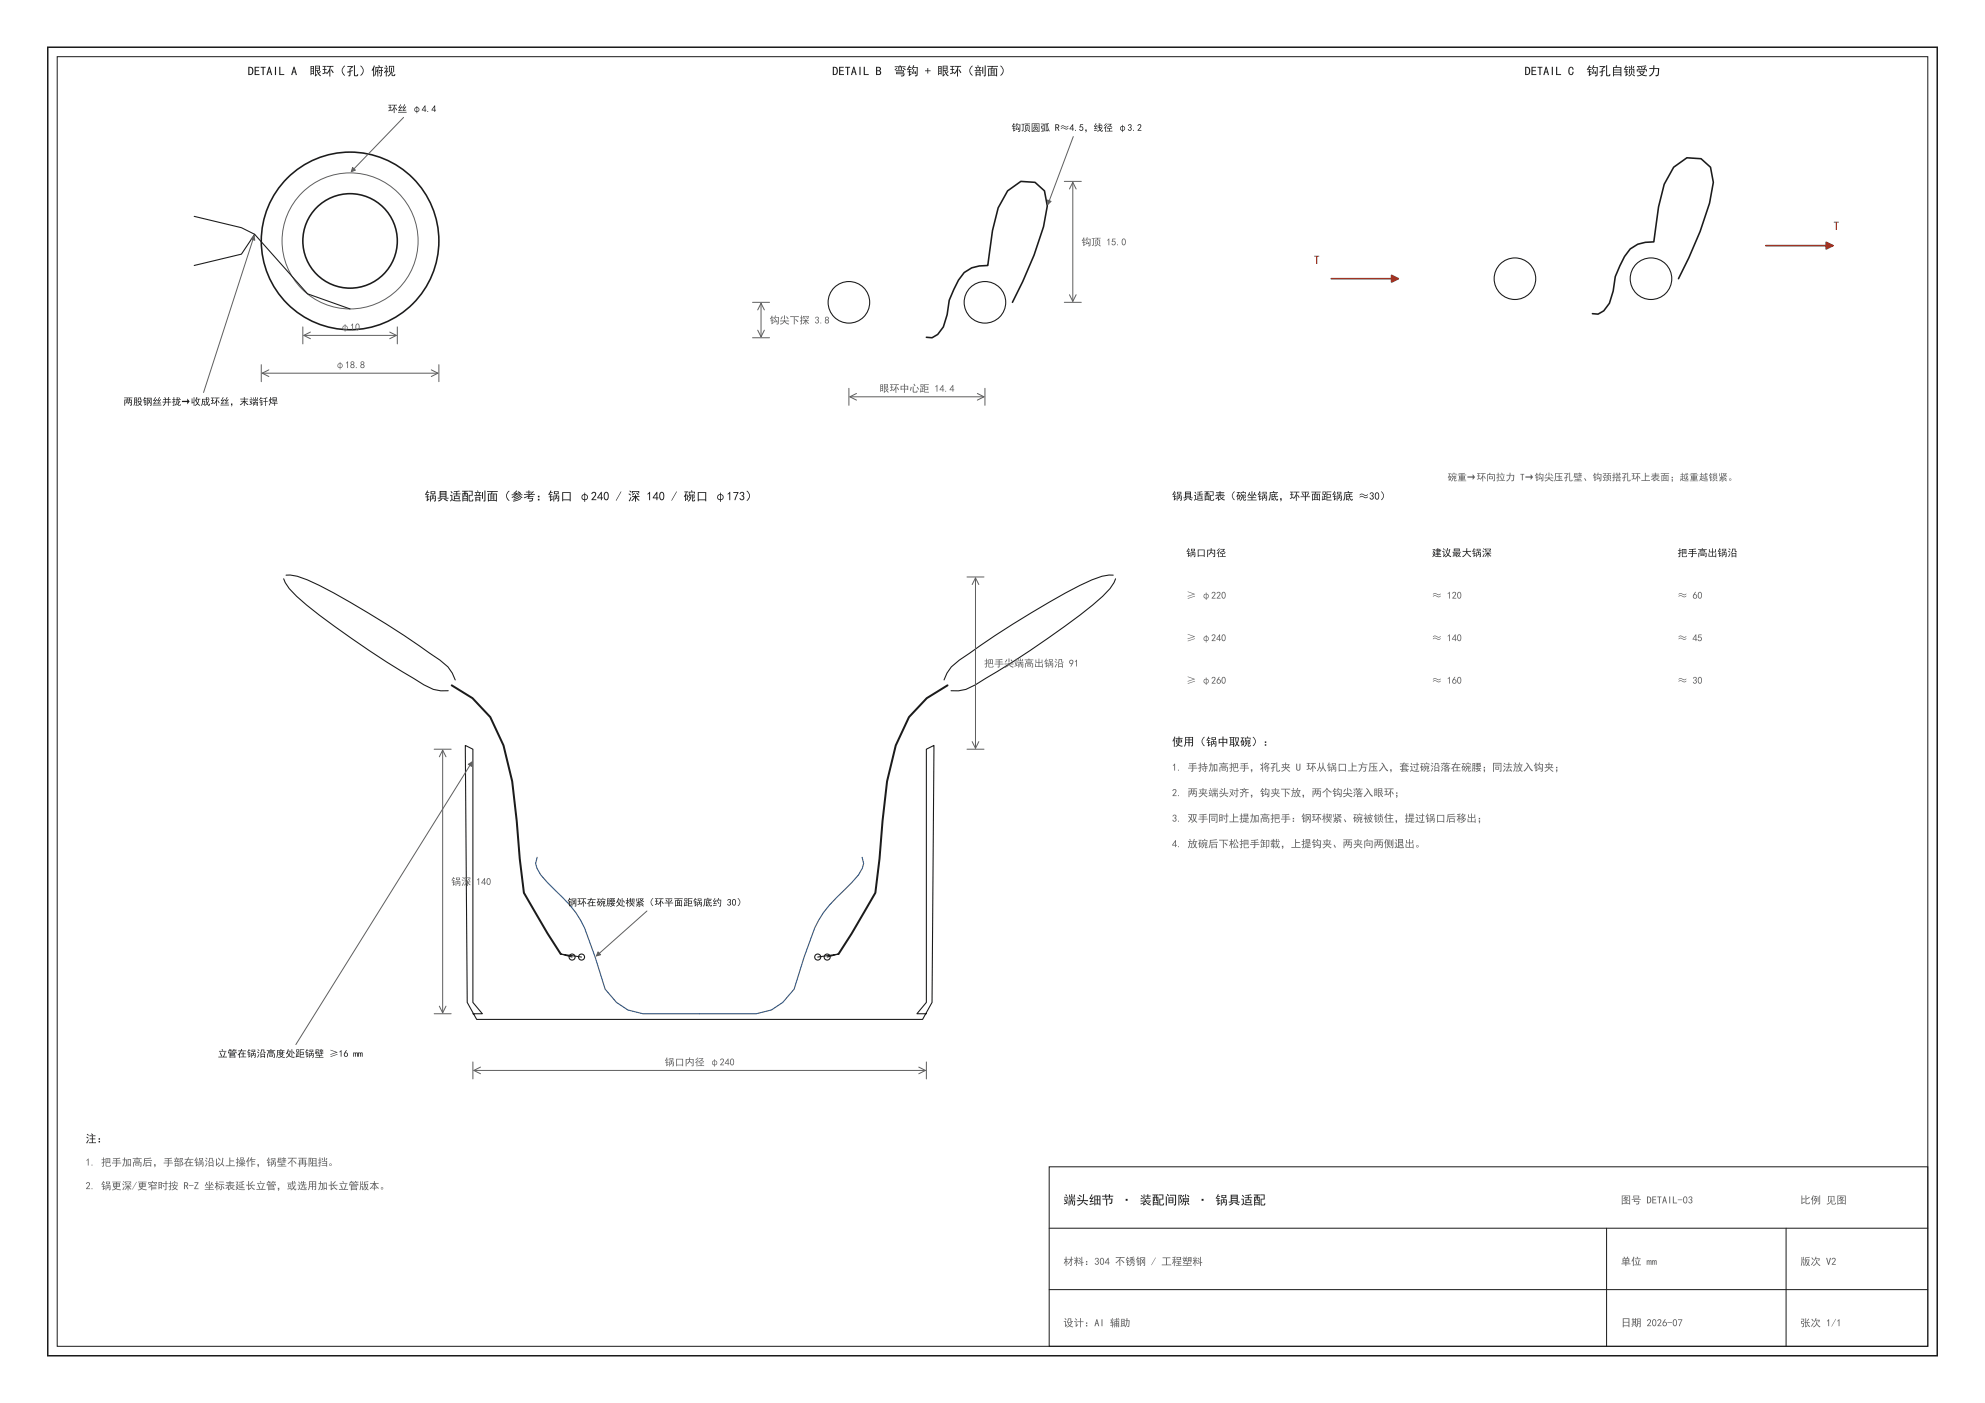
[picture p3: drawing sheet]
<svg xmlns="http://www.w3.org/2000/svg" width="420mm" height="297mm" viewBox="0 0 420 297" stroke-linecap="round" stroke-linejoin="round" font-family="sans-serif">
<path d="M10.1 10h399.9v276.9h-399.9z" fill="none" stroke="#1b1b1b" stroke-width=".32"/>
<path d="M12.1 12h395.9v272.9h-395.9zM222.1 246.9h185.9v38h-185.9z" fill="none" stroke="#1b1b1b" stroke-width=".21"/>
<g fill="none" stroke="#1b1b1b" stroke-width=".34">
<circle cx="74.1" cy="51" r="10"/>
<circle cx="74.1" cy="51" r="18.8"/>
</g>
<circle cx="74.1" cy="51" r="14.4" fill="none" stroke="#5f5f5f" stroke-width=".21"/>
<g fill="#fff" stroke="#1b1b1b" stroke-width=".23">
<circle cx="179.7" cy="64" r="4.4"/>
<circle cx="208.5" cy="64" r="4.4"/>
<circle cx="320.6" cy="59" r="4.4"/>
<circle cx="349.4" cy="59" r="4.4"/>
<circle cx="123.1" cy="202.5" r=".64"/>
<circle cx="121.1" cy="202.5" r=".64"/>
<circle cx="173.1" cy="202.5" r=".64"/>
<circle cx="175.1" cy="202.5" r=".64"/>
</g>
<path d="M222.1 259.9h185.9M340 259.9v25M378 259.9v25M222.1 272.9h185.9" fill="none" stroke="#1b1b1b" stroke-width=".21"/>
<path d="M41.1 56.2l10-2.4 2.8-4.2 11.2 12.6 9 3.2M41.1 45.8l10 2.4 2.8 1.4M60 122.5l.4 .8a27 27 0 0 0 7.2 6.9l3.2 2.4a226.2 226.2 0 0 0 18.9 12.3l2 1 1.6 .3h1.6M60.5 121.7h.9a27 27 0 0 1 9.2 3.8l3.5 2a226.2 226.2 0 0 1 19 12.2l1.7 1.4 .9 1.3 .6 1.5M235.6 121.7h-.9a27 27 0 0 0-9.2 3.8l-3.5 2a226.2 226.2 0 0 0-19 12.2l-1.7 1.4-.9 1.3-.6 1.5M236.1 122.5l-.3 .8a27 27 0 0 1-7.2 6.9l-3.3 2.4a226.2 226.2 0 0 1-18.9 12.3l-2 1-1.5 .3h-1.6M100.1 214.5h2l-2-2.4v-53.5l-1.6-.8 .4 54.3 2 3.6h94.4l2-3.6 .4-54.3-1.6 .8v53.5l-2 2.4h2M121.1 202.5l-2.4-.6 4.4 .6M173.1 202.5l4.4-.6-2.4 .6" fill="none" stroke="#1b1b1b" stroke-width=".23"/>
<g fill="none" stroke="#5f5f5f" stroke-width=".21">
<path d="M85.4 24.8l-11 11.5M225.3 38.4h3.6M226.3 40l.8-1.4 .7 1.4M227.1 38.6v25.2M227.2 28.9l-5.4 14.3M53.8 49.9l-10.7 33.2M55.3 77.2v3.6M55.5 79h37.2M56.9 78.3l-1.4 .7 1.4 .7M64.1 69.2v3.6M64.3 71h19.6M65.7 70.3l-1.4 .7 1.4 .7"/>
<path d="M82.5 70.3l1.4 .7-1.4 .7M84.1 69.2v3.6M91.3 78.3l1.4 .7-1.4 .7M92.9 77.2v3.6M159.3 64h3.6M159.3 71.5h3.6M160.4 65.6l.7-1.4 .7 1.4M160.4 69.9l.7 1.4 .7-1.4M161.1 64.2v7.1M225.3 64h3.6M226.3 62.4l.8 1.4 .7-1.4M179.7 82.2v3.6"/>
<path d="M179.9 84h28.4M181.3 83.3l-1.4 .7 1.4 .7M206.9 83.3l1.4 .7-1.4 .7M208.5 82.2v3.6M204.7 122.1h3.6M205.8 123.7l.7-1.4 .7 1.4M206.5 122.3v36.1M91.9 158.6h3.6M93.7 158.8v55.5M204.7 158.6h3.6M205.8 157l.7 1.4 .7-1.4M93 160.2l.7-1.4 .7 1.4"/>
<path d="M99.9 161.3l-37.3 59.8M136.9 192.8l-10.7 9.5M91.9 214.5h3.6M93 212.9l.7 1.4 .7-1.4M100.1 224.7v3.6M100.3 226.5h95.6M101.7 225.8l-1.4 .7 1.4 .7M194.5 225.8l1.4 .7-1.4 .7M196.1 224.7v3.6"/>
</g>
<path d="M355.2 59l2.2-4.4 2.4-5.6 2-6 .8-4.4-.6-3.2-2-1.8-3-.2-2.8 2-2 3.6-1.2 4.8-1 7.4a6.1 6.1 0 0 0-6.2 3.1l-1.9 4.2-.5 3.1-.8 2.6-1.2 1.6-1.2 .7-1.2-.1M214.3 64l2.2-4.4 2.4-5.6 2-6 .8-4.4-.6-3.2-2-1.8-3-.2-2.8 2-2 3.6-1.2 4.8-1 7.4a6.1 6.1 0 0 0-6.2 3.1l-2 4.2-.4 3.1-.8 2.6-1.2 1.6-1.2 .7-1.2-.1" fill="none" stroke="#1b1b1b" stroke-width=".34"/>
<path d="M113.7 181.4l-.3 1.4 .2 1 .8 1.4 1.4 1.6a60.5 60.5 0 0 1 6.1 6.4l1.8 3.2 2.3 6.1 2.1 6.8 2.4 2.8 2.4 1.6 3.2 .8h24l3.2-.8 2.4-1.6 2.4-2.8 2.1-6.8 2.2-6.1a22.4 22.4 0 0 1 6.3-8l3-3.2 .8-1.4 .3-1-.3-1.4" fill="none" stroke="#2b4f7a" stroke-width=".23"/>
<path d="M95.6 145l4.4 2.8 3.8 4 2.8 6 1.8 7.6 1 8.4 .6 8 .9 7.2 5 8.6 2.8 4.3M200.5 145l-4.4 2.8-3.7 4-2.8 6-1.9 7.6-.9 8.4-.7 8-.8 7.2-5 8.6-2.8 4.3" fill="none" stroke="#1b1b1b" stroke-width=".42"/>
<g fill="#5f5f5f" stroke="#5f5f5f" stroke-width=".21">
<path d="M74.6 35.4l.6 .6-.8 .3z"/>
<path d="M53.8 49.9l.1 .9-.8-.2z"/>
<path d="M221.7 42.3l.8 .3-.7 .6z"/>
<path d="M99.1 161.8l.8-.5-.1 .9z"/>
<path d="M126.6 201.5l.5 .6-.9 .2z"/>
</g>
<path d="M281.7 59h14.2M373.7 52h14.2" fill="none" stroke="#a03020" stroke-width=".35"/>
<g fill="#a03020" stroke="#a03020" stroke-width=".35">
<path d="M294.5 58.3l1.4 .7-1.4 .7z"/>
<path d="M386.5 51.3l1.4 .7-1.4 .7z"/>
</g>
<text font-size="2.7" fill="#1b1b1b" x="225.1" y="254.9">端头细节 · 装配间隙 · 锅具适配</text>
<g font-size="2.6" fill="#1b1b1b">
<text x="52.4" y="15.9">DETAIL A</text>
<text x="65.5" y="15.9">眼环（孔）俯视</text>
<text x="176.1" y="15.9">DETAIL B</text>
<text x="189.2" y="15.9">弯钩 + 眼环（剖面）</text>
<text x="322.7" y="15.9">DETAIL C</text>
<text x="335.7" y="15.9">钩孔自锁受力</text>
<text x="89.9" y="105.9">锅具适配剖面（参考：锅口 φ240 / 深 140 / 碗口 φ173）</text>
</g>
<g font-size="2.6" fill="#a03020">
<text x="388" y="48.7">T</text>
<text x="278" y="55.9">T</text>
</g>
<text font-size="2.4" fill="#1b1b1b" x="248" y="157.8">使用（锅中取碗）：</text>
<g font-size="2.3" fill="#1b1b1b">
<text x="248" y="105.8">锅具适配表（碗坐锅底，环平面距锅底 ≈30）</text>
<text x="18.1" y="241.8">注：</text>
</g>
<g font-size="2.2" fill="#5f5f5f">
<text x="248" y="163.1">1. 手持加高把手，将孔夹 U 环从锅口上方压入，套过碗沿落在碗腰；同法放入钩夹；</text>
<text x="248" y="168.5">2. 两夹端头对齐，钩夹下放，两个钩尖落入眼环；</text>
<text x="248" y="173.9">3. 双手同时上提加高把手：钢环楔紧、碗被锁住，提过锅口后移出；</text>
<text x="248" y="179.3">4. 放碗后下松把手卸载，上提钩夹、两夹向两侧退出。</text>
<text x="18.1" y="246.7">1. 把手加高后，手部在锅沿以上操作，锅壁不再阻挡。</text>
<text x="18.1" y="251.7">2. 锅更深/更窄时按 R-Z 坐标表延长立管，或选用加长立管版本。</text>
<text x="343" y="254.7">图号 DETAIL-03</text>
<text x="381" y="254.7">比例 见图</text>
<text x="225.1" y="267.7">材料：304 不锈钢 / 工程塑料</text>
<text x="343" y="267.7">单位 mm</text>
<text x="381" y="267.7">版次 V2</text>
<text x="225.1" y="280.7">设计：AI 辅助</text>
<text x="343" y="280.7">日期 2026-07</text>
<text x="381" y="280.7">张次 1/1</text>
</g>
<g font-size="2.1" fill="#5f5f5f">
<text x="228.9" y="51.9">钩顶 15.0</text>
<text x="72" y="69.9">φ10</text>
<text x="162.9" y="68.5">钩尖下探 3.8</text>
<text x="70.9" y="77.9">φ18.8</text>
<text x="186.1" y="82.9">眼环中心距 14.4</text>
<text x="251" y="126.7">≥ φ220</text>
<text x="303" y="126.7">≈ 120</text>
<text x="355" y="126.7">≈ 60</text>
<text x="251" y="135.7">≥ φ240</text>
<text x="303" y="135.7">≈ 140</text>
<text x="355" y="135.7">≈ 45</text>
<text x="208.3" y="141.1">把手尖端高出锅沿 91</text>
<text x="251" y="144.7">≥ φ260</text>
<text x="303" y="144.7">≈ 160</text>
<text x="355" y="144.7">≈ 30</text>
<text x="95.5" y="187.3">锅深</text>
<text x="100.8" y="187.3">140</text>
<text x="140.7" y="225.5">锅口内径 φ240</text>
</g>
<g font-size="2.1" fill="#1b1b1b">
<text x="251" y="117.7">锅口内径</text>
<text x="303" y="117.7">建议最大锅深</text>
<text x="355" y="117.7">把手高出锅沿</text>
</g>
<g font-size="2" fill="#1b1b1b">
<text x="82.1" y="23.7">环丝 φ4.4</text>
<text x="214.1" y="27.7">钩顶圆弧 R≈4.5，线径 φ3.2</text>
<text x="26.1" y="85.7">两股钢丝并拢→收成环丝，末端钎焊</text>
<text x="120.1" y="191.7">钢环在碗腰处楔紧（环平面距锅底约 30）</text>
<text x="46.1" y="223.7">立管在锅沿高度处距锅壁 ≥16 mm</text>
</g>
<text font-size="2" fill="#5f5f5f" x="306.3" y="101.7">碗重→环向拉力 T→钩尖压孔壁、钩颈搭孔环上表面；越重越锁紧。</text>
</svg>
